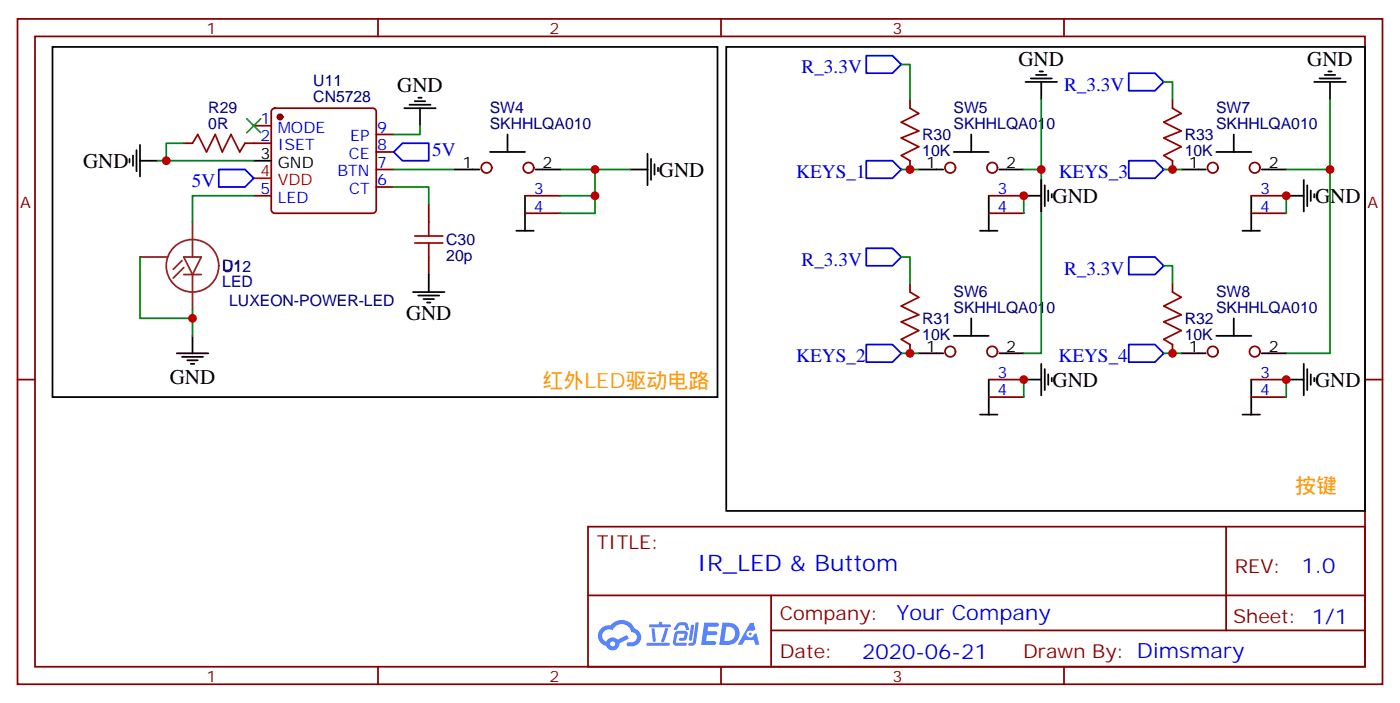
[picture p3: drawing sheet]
<svg xmlns="http://www.w3.org/2000/svg" width="282mm" height="142mm" viewBox="0 0 282 142" stroke-linecap="round" stroke-linejoin="round" font-family="sans-serif">
<g fill="none" stroke="#870000" stroke-width=".35">
<path d="M3.5 3.8h275.2v134.1h-275.2zM7.1 7.3h268.1v127h-268.1zM76.2 3.8v3.5M145.3 3.8v3.5M214.5 3.8v3.5M3.5 76.5h3.6M275.2 76.5h3.5M118.5 106.1h156.7v28.2h-156.7zM118.6 120h156.4M155.4 120v14.1M247.2 106.1v20.9M76.2 134.3v3.6"/>
<path d="M145.3 134.3v3.6M155.4 127h119.6M214.5 134.3v3.6"/>
</g>
<g fill="#5487ff">
<path d="M142 125.5h1.6a1.33 1.33 0 0 1 1.3 .2 .39 .39 0 0 1-.4 .6h-1.8l-.1 .9h1.7a.4 .4 0 0 1 .3 .4 .4 .4 0 0 1-.4 .4h-1.7l-.2 1.2h.8a1.24 1.24 0 0 1 1.2 .1 .39 .39 0 0 1-.3 .6h-2.7z"/>
<path d="M151.2 125.5h.7l.4 1.3-.7 .4a.74 .74 0 0 0-1.1 .3 .74 .74 0 0 0 .5 1 .74 .74 0 0 0 1-.7l.5-.2 .6 2.3h-.9l-.2-.9h-1.8l-.5 .9h-1z"/>
<path d="M139.3 125.9h.6l-.4 2.9a.31 .31 0 0 1-.3 .3 .31 .31 0 0 1-.3-.3z"/>
<path d="M140.2 125.4h.7l-.6 4a.97 .97 0 0 1-1.5 .5l.1-.3 .7-.1 .1-.2z"/>
<path d="M136.6 125.6l.4-.2h.9a.67 .67 0 0 1 .7 .5l.3 .9-.1 .1h-.5l-.3-.9h-.9l-.2 .1a.95 .95 0 0 1-.9 .8l-.2-.2z"/>
<path d="M136.2 127.3l.5-.2h1.3a.75 .75 0 0 1 .5 1.2 .76 .76 0 0 1-.8 .8h-.6a.29 .29 0 0 1-.3-.3 .29 .29 0 0 1 .4-.3h.6l.2-.8h-1.4l-.3 1.8h1.9a.29 .29 0 0 1 .2 .3 .29 .29 0 0 1-.3 .3h-1.9l-.5-.3v-.5l.3-1.6z"/>
<path d="M130.4 129.5h4.4a.3 .3 0 0 1 .2 .3 .3 .3 0 0 1-.3 .3h-4.2l-.2-.1z"/>
<path d="M134.1 126.6h.6l-.8 2.6a.31 .31 0 0 1-.4 .2 .31 .31 0 0 1-.2-.3z"/>
<path d="M131.3 126.6h.6l.3 2.4-.3 .3-.3-.2z"/>
<path d="M130.9 125.8h1.9l.2-.5h.5l-.1 .5h1.6a.29 .29 0 0 1 .2 .3 .29 .29 0 0 1-.3 .3h-3.9l-.1-.2z"/>
<path d="M145.6 125.5l-.6 4.4h1.5a2.27 2.27 0 0 0 2.6-2.2 2.27 2.27 0 0 0-2.7-2.2zM146.4 126.3a1.5 1.5 0 0 1 1.8 1.5 1.5 1.5 0 0 1-1.9 1.4h-.3z"/>
<path d="M121.2 126.6a2.09 2.09 0 0 0 1 3.6 1.37 1.37 0 0 0 1.6 .8 1.37 1.37 0 0 0 1.1-1.4l1.9-.9-.4-.7-1.9 .9a1.4 1.4 0 0 0-2.3 .4 1.32 1.32 0 0 1-.6-1.9 1.32 1.32 0 0 1 1.9-.4 1.98 1.98 0 0 1 2-1.3 1.98 1.98 0 0 1 1.8 1.7 1.03 1.03 0 0 1 1.1 .9 1.03 1.03 0 0 1-1 1.1h-.6a.41 .41 0 0 0-.5 .3 .41 .41 0 0 0 .4 .5 1.91 1.91 0 0 0 2.3-1 1.91 1.91 0 0 0-.6-2.4l-.5-.2a2.84 2.84 0 0 0-4.8-.6h-.3a2.26 2.26 0 0 0-1.6 .6zM123 129.8a.52 .52 0 0 1 1 0 .52 .52 0 0 1-1 0z"/>
<circle cx="151.2" cy="127.7" r=".28"/>
</g>
<g fill="none" stroke="#870000" stroke-width=".35">
<path d="M37 28.9h1.8M49.4 28.9h5.3M51.2 25.3h3.5M51.2 39.4h3.5M54.9 22l.5-.2h19.7a.71 .71 0 0 1 .7 .7v19.8a.76 .76 0 0 1-.7 .7h-19.7a.76 .76 0 0 1-.7-.7v-19.8zM75.8 37.7h3.6M75.8 34.1h3.6M75.8 30.6h3.6M75.8 27.1h3.6M105.8 39.4h7.1M183.4 20v1.8M183.4 32.4v1.7"/>
<path d="M199.3 39.4h7.1M236.4 20v1.8M236.4 32.4v1.7M252.2 39.4h7.1M86.4 41.2v3.5M86.4 51.8v3.5M105.8 43h7.1M183.4 57.1v1.7M199.3 43h7.1M236.4 57.1v1.7M252.2 43h7.1M183.4 69.4v1.8"/>
<path d="M199.3 76.5h7.1M236.4 69.4v1.8M252.2 76.5h7.1M199.3 80h7.1M252.2 80h7.1"/>
<circle cx="98.1" cy="33.8" r="1.06"/>
<circle cx="106.5" cy="33.8" r="1.06"/>
<circle cx="191.6" cy="33.8" r="1.06"/>
<circle cx="200" cy="33.8" r="1.06"/>
<circle cx="244.5" cy="33.8" r="1.06"/>
<circle cx="252.9" cy="33.8" r="1.06"/>
<circle cx="191.6" cy="70.8" r="1.06"/>
<circle cx="200" cy="70.8" r="1.06"/>
<circle cx="244.5" cy="70.8" r="1.06"/>
<circle cx="252.9" cy="70.8" r="1.06"/>
</g>
<circle cx="56.4" cy="23.6" r=".53" fill="#870000" stroke="#870000" stroke-width=".35"/>
<g fill="none" stroke="#000" stroke-width=".35">
<path d="M10.6 9.5h134v70.5h-134zM84.3 19.7h.7M146.4 9.5h128.8v93.4h-128.8zM206.7 16.5h6.4M207.8 15.8h4.2M208.8 15.1h2.2M209.5 14.4h.8M209.9 16.5v3.5M264.9 16.5h6.4M266 15.8h4.2M267.1 15.1h2.1M267.8 14.4h.7"/>
<path d="M268.1 16.5v3.5M26.1 32v.7M26.8 31.3v2.1M27.5 30.3v4.2M28.2 32.4h3.5M28.2 29.2v6.4M51.2 32.4h3.5M81.5 21.8h6.3M82.5 21.1h4.3M83.6 20.4h2.1M84.7 21.8v3.5M91.7 34.1h5"/>
<path d="M98.8 30.6h7M102.3 27.1v3.5M105.8 39.4v7.1M107.9 34.1h5M127 34.1h3.5M130.5 31v6.3M131.2 32v4.3M131.9 33.1v2.1M132.6 33.8v.7M185.2 34.1h4.9M192.3 30.6h7M195.8 27.1v3.5"/>
<path d="M199.3 39.4v7.1M201.4 34.1h5M206.4 39.4h3.5M209.9 36.3v6.3M210.6 37.3v4.3M211.3 38.4v2.1M212 39.1v.7M238.1 34.1h5M245.2 30.6h7M248.7 27.1v3.5M252.2 39.4v7.1M254.4 34.1h4.9"/>
<path d="M259.3 39.4h3.5M262.8 36.3v6.3M263.5 37.3v4.3M264.2 38.4v2.1M264.9 39.1v.7M83.3 58.8h6.3M84.3 59.5h4.2M86.4 55.3v3.5M104.1 46.5h3.5M197.6 46.5h3.5M250.5 46.5h3.5M35.6 71.2h6.4"/>
<path d="M36.7 71.9h4.2M37.7 72.6h2.2M38.5 73.3h.7M38.8 67.7v3.5M85.4 60.3h2.1M86.1 61h.7M185.2 71.2h4.9M192.3 67.7h7M195.8 64.1v3.6M199.3 76.5v7M201.4 71.2h5M206.4 76.5h3.5"/>
<path d="M209.9 73.3v6.4M210.6 74.4v4.2M211.3 75.4v2.1M212 76.1v.7M238.1 71.2h5M245.2 67.7h7M248.7 64.1v3.6M252.2 76.5v7M254.4 71.2h4.9M259.3 76.5h3.5M262.8 73.3v6.4M263.5 74.4v4.2"/>
<path d="M264.2 75.4v2.1M264.9 76.1v.7M197.6 83.5h3.5M250.5 83.5h3.5"/>
</g>
<path d="M51.2 35.9h3.5" fill="none" stroke="#f00" stroke-width=".35"/>
<g fill="none" stroke="#8c2424" stroke-width=".35">
<path d="M28.2 51.8h5.7M36.7 52.5l-1.8 1.8M37 51.8h3.6l-1.8 3.5zM37 53.9l-2.1 2.1M37 55.3h3.6M38.8 44.7v7.1M38.8 55.3v7.1"/>
<circle cx="38.8" cy="53.6" r="5.3"/>
</g>
<path d="M38.8 28.9l1.1-1.8 1.7 3.5 1.8-3.5 1.4 3.5 1.8-3.5 1.7 3.5 1.1-1.7M183.4 21.8l1.8 1.1-3.5 1.7 3.5 1.8-3.5 1.4 3.5 1.8-3.5 1.7 1.7 1.1M236.4 21.8l1.7 1.1-3.5 1.7 3.5 1.8-3.5 1.4 3.5 1.8-3.5 1.7 1.8 1.1M83.6 49h5.7M83.6 47.6h5.7M86.4 44.7v2.9M86.4 49v2.8M183.4 58.8l1.8 1.1-3.5 1.8 3.5 1.7-3.5 1.4 3.5 1.8-3.5 1.8 1.7 1M236.4 58.8l1.7 1.1-3.5 1.8 3.5 1.7-3.5 1.4 3.5 1.8-3.5 1.8 1.8 1" fill="none" stroke="#a10000" stroke-width=".35"/>
<g fill="none" stroke="#008700" stroke-width=".35">
<path d="M181.7 13h1.7v7M234.6 16.5h1.8v3.5M31.7 32.4h19.5M37 28.9h-3.5v3.5M51.2 39.4h-12.4v5.3M79.4 37.7h7v3.5M79.4 34.1h12.3M84.7 25.3v1.8h-5.3M112.9 34.1h14.1M119.9 34.1v5.3h-7M119.9 39.4v3.6h-7M181.7 34.1h3.5"/>
<path d="M206.4 39.4v3.6M209.9 20v14.1h-3.5M209.9 34.1v37.1h-3.5M234.6 34.1h3.5M259.3 39.4v3.6M268.1 20v14.1h-8.8M268.1 34.1v37.1h-8.8M28.2 51.8v12.3h10.6M181.7 51.8h1.7v5.3M234.6 53.6h1.8v3.5M38.8 62.4v5.3M181.7 71.2h3.5"/>
<path d="M206.4 76.5v3.5M234.6 71.2h3.5M259.3 76.5v3.5"/>
</g>
<path d="M174.6 11.2h5.3l1.8 1.8-1.8 1.7h-5.3zM227.5 14.7h5.3l1.8 1.8-1.8 1.8h-5.3zM44.1 34.1h5.3l1.8 1.8-1.8 1.8h-5.3zM79.4 30.6l1.7-1.7h5.3v3.5h-5.3zM174.6 32.4h5.3l1.8 1.7-1.8 1.8h-5.3zM227.5 32.4h5.3l1.8 1.7-1.8 1.8h-5.3zM174.6 50h5.3l1.8 1.8-1.8 1.8h-5.3zM227.5 51.8h5.3l1.8 1.8-1.8 1.7h-5.3zM174.6 69.4h5.3l1.8 1.8-1.8 1.8h-5.3zM227.5 69.4h5.3l1.8 1.8-1.8 1.8h-5.3z" fill="none" stroke="#00f" stroke-width=".35"/>
<path d="M49.7 23.9l2.9 2.8M52.6 23.9l-2.9 2.8" fill="none" stroke="#3c3" stroke-width=".35"/>
<g fill="#c00">
<circle cx="259.3" cy="39.4" r=".88"/>
<circle cx="259.3" cy="76.5" r=".88"/>
<circle cx="206.4" cy="76.5" r=".88"/>
<circle cx="236.4" cy="71.2" r=".88"/>
<circle cx="183.4" cy="34.1" r=".88"/>
<circle cx="209.9" cy="34.1" r=".88"/>
<circle cx="268.1" cy="34.1" r=".88"/>
<circle cx="119.9" cy="34.1" r=".88"/>
<circle cx="38.8" cy="64.1" r=".88"/>
<circle cx="33.5" cy="32.4" r=".88"/>
<circle cx="119.9" cy="39.4" r=".88"/>
<circle cx="183.4" cy="71.2" r=".88"/>
<circle cx="236.4" cy="34.1" r=".88"/>
<circle cx="206.4" cy="39.4" r=".88"/>
</g>
<text font-size="4.6" fill="#00f" x="140.6" y="115.1">IR_LED &amp; Buttom</text>
<g font-size="4.2">
<text x="205.3" y="13.3">GND</text>
<text x="263.5" y="13.3">GND</text>
<text x="80.1" y="18.6">GND</text>
<text x="16.8" y="33.8">GND</text>
<text x="132.8" y="35.6">GND</text>
<text x="212.2" y="40.9">GND</text>
<text x="265.1" y="40.9">GND</text>
<text x="81.8" y="64.5">GND</text>
<text x="34.2" y="77.3">GND</text>
<text x="212.2" y="77.9">GND</text>
<text x="265.1" y="77.9">GND</text>
</g>
<g font-size="4.2" fill="#f90">
<text x="109.4" y="78.2">红外LED驱动电路</text>
<text x="261.1" y="99.4">按键</text>
</g>
<g font-size="4.2" fill="#00f">
<text x="262.3" y="115.4">1.0</text>
<text x="180.7" y="124.9">Your Company</text>
<text x="173.8" y="132.7">2020-06-21</text>
</g>
<g font-size="3.9" fill="#00f">
<text x="161.6" y="14.7">R_3.3V</text>
<text x="214.5" y="18.3">R_3.3V</text>
<text x="87.1" y="31.3">5V</text>
<text x="160.5" y="35.9">KEYS_1</text>
<text x="213.4" y="35.9">KEYS_3</text>
<text x="38.7" y="37.7">5V</text>
<text x="161.6" y="53.5">R_3.3V</text>
<text x="214.5" y="55.3">R_3.3V</text>
<text x="160.5" y="73">KEYS_2</text>
<text x="213.4" y="73">KEYS_4</text>
</g>
<g font-size="3.9" fill="#800">
<text x="120.3" y="110.7">TITLE:</text>
<text x="248.9" y="115.4">REV:</text>
<text x="157.2" y="124.9">Company:</text>
<text x="248.6" y="125.5">Sheet: 1/1</text>
<text x="157.2" y="132.6">Date:</text>
<text x="206.2" y="132.7">Drawn By: Dimsmary</text>
</g>
<g font-size="3.2" fill="#800">
<text x="41.6" y="6.8">1</text>
<text x="110.8" y="6.8">2</text>
<text x="179.9" y="6.8">3</text>
<text x="4.1" y="41.9">A</text>
<text x="275.7" y="41.9">A</text>
<text x="41.6" y="137.3">1</text>
<text x="110.8" y="137.3">2</text>
<text x="179.9" y="137.3">3</text>
</g>
<g font-size="3.2" fill="#000080">
<text x="63.2" y="17.4">U11</text>
<text x="42" y="22.8">R29</text>
<text x="63.2" y="20.6">CN5728</text>
<text x="98.7" y="22.9">SW4</text>
<text x="192.2" y="22.9">SW5</text>
<text x="245.1" y="22.9">SW7</text>
<text x="42" y="26">0R</text>
<text x="98.7" y="26">SKHHLQA010</text>
<text x="185.9" y="28.2">R30</text>
<text x="192.2" y="26">SKHHLQA010</text>
<text x="238.8" y="28.2">R33</text>
<text x="245.1" y="26">SKHHLQA010</text>
<text x="185.9" y="31.4">10K</text>
<text x="238.8" y="31.4">10K</text>
<text x="90" y="52.6">20p</text>
<text x="90" y="49.4">C30</text>
<text x="44.8" y="54.7">U12</text>
<text x="44.8" y="54.6">D</text>
<text x="44.8" y="57.8">LED</text>
<text x="192.2" y="59.9">SW6</text>
<text x="245.1" y="59.9">SW8</text>
<text x="46.2" y="61.8">LUXEON-POWER-LED</text>
<text x="185.9" y="65.3">R31</text>
<text x="192.2" y="63.1">SKHHLQA010</text>
<text x="238.8" y="65.3">R32</text>
<text x="245.1" y="63.1">SKHHLQA010</text>
<text x="185.9" y="68.5">10K</text>
<text x="238.8" y="68.5">10K</text>
</g>
<g font-size="3.2" fill="#00f">
<text x="52.5" y="25">1</text>
<text x="52.5" y="28.5">2</text>
<text x="56" y="26.7">MODE</text>
<text x="70.6" y="28.5">EP</text>
<text x="76" y="26.7">9</text>
<text x="56" y="30.3">ISET</text>
<text x="68" y="35.6">BTN</text>
<text x="70.3" y="32">CE</text>
<text x="76" y="33.8">7</text>
<text x="76" y="30.3">8</text>
<text x="52.5" y="39.1">5</text>
<text x="56" y="40.9">LED</text>
<text x="70.4" y="39.1">CT</text>
<text x="76" y="37.3">6</text>
<text x="107.6" y="39.1">3</text>
<text x="201.1" y="39.1">3</text>
<text x="254" y="39.1">3</text>
<text x="107.6" y="42.6">4</text>
<text x="201.1" y="42.6">4</text>
<text x="254" y="42.6">4</text>
<text x="201.1" y="76.1">3</text>
<text x="254" y="76.1">3</text>
<text x="201.1" y="79.7">4</text>
<text x="254" y="79.7">4</text>
</g>
<g font-size="3.2">
<text x="52.5" y="32">3</text>
<text x="56" y="33.8">GND</text>
<text x="93.2" y="33.8">1</text>
<text x="109.4" y="33.8">2</text>
<text x="186.7" y="33.8">1</text>
<text x="202.8" y="33.8">2</text>
<text x="239.6" y="33.8">1</text>
<text x="255.8" y="33.8">2</text>
<text x="186.7" y="70.8">1</text>
<text x="202.8" y="70.8">2</text>
<text x="239.6" y="70.8">1</text>
<text x="255.8" y="70.8">2</text>
</g>
<g font-size="3.2" fill="#f00">
<text x="52.5" y="35.6">4</text>
<text x="56" y="37.3">VDD</text>
</g>
</svg>
